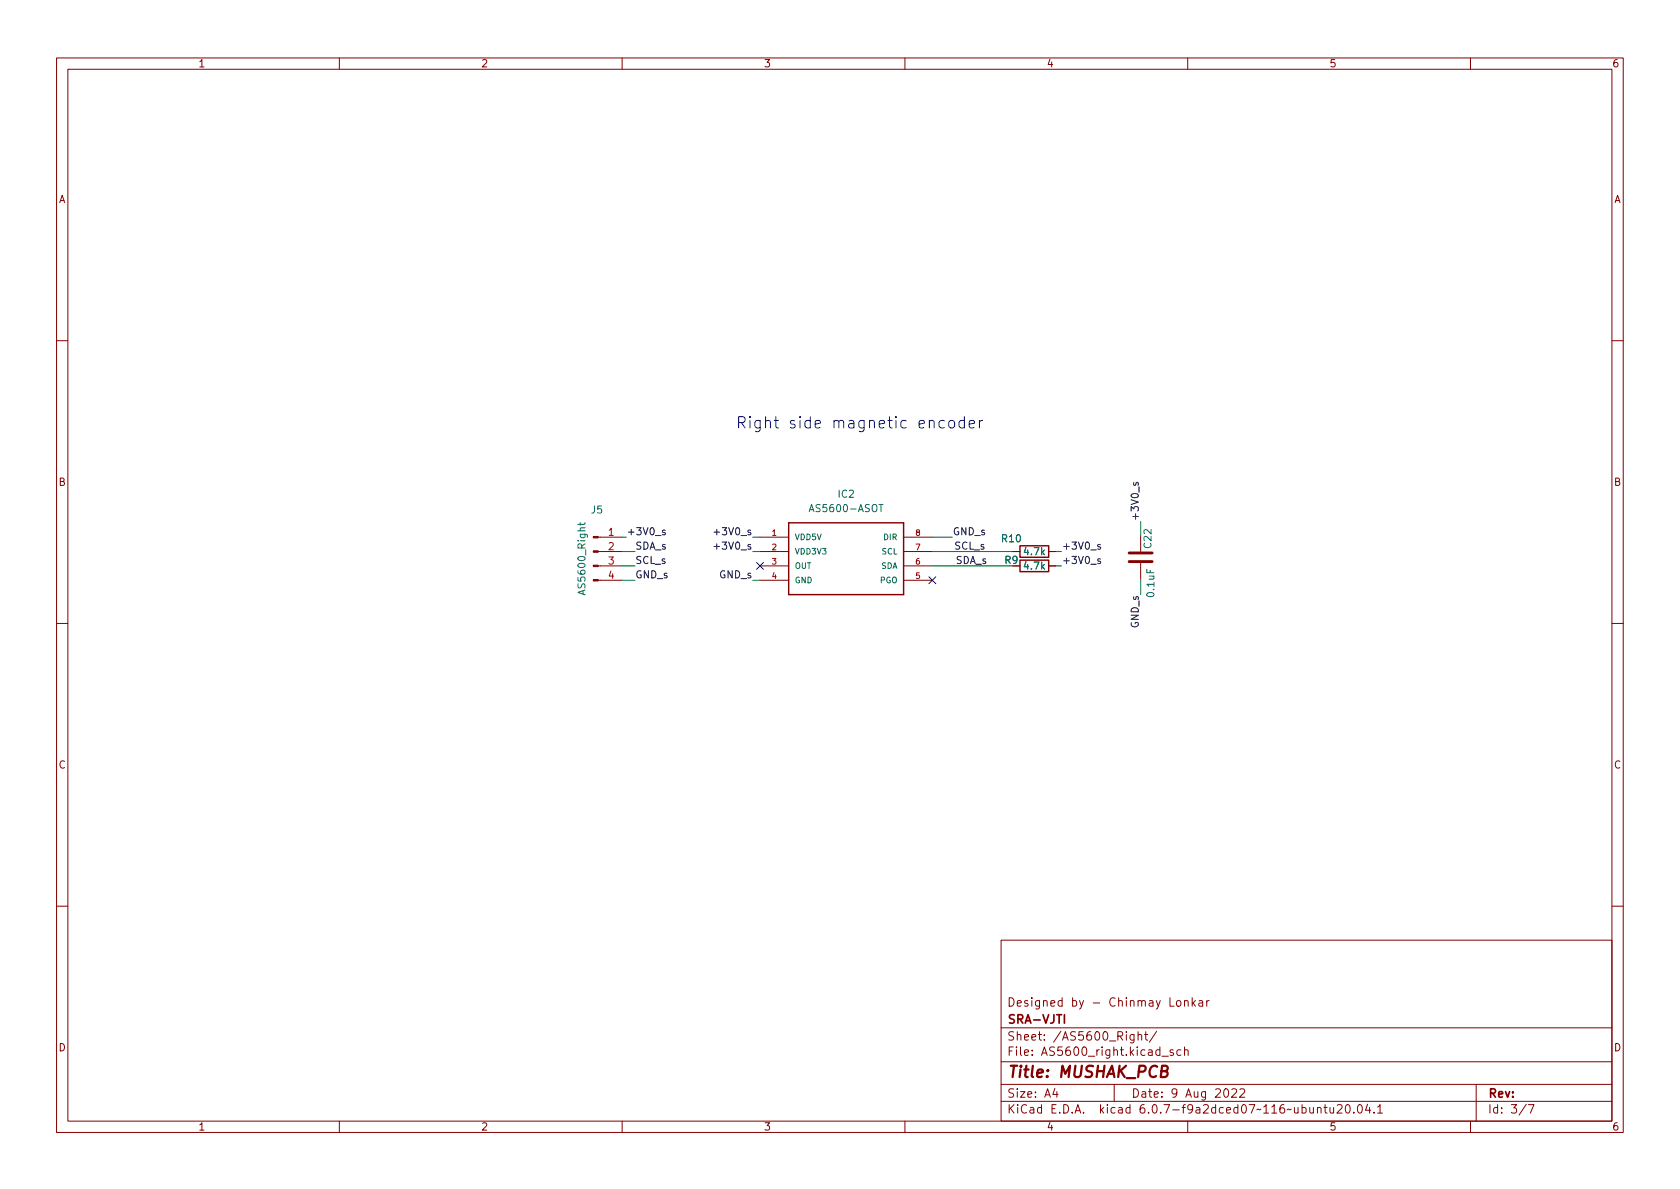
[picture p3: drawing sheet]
<svg xmlns="http://www.w3.org/2000/svg" width="297mm" height="210mm" viewBox="0 0 297 210" stroke-linecap="round" stroke-linejoin="round" font-family="sans-serif">
<g fill="none" stroke="#840000" stroke-width=".18">
<path d="M10 10.2h277v190.1h-277zM12 12.2h273v186.1h-273zM60 10.2v2M110 10.2v2M160 10.2v2M210 10.2v2M260 10.2v2M10 60.2h2M285 60.2h2M105.8 97.5h4.2M105.8 95h4.2M134.4 97.5h5"/>
<path d="M134.4 95h5M159.8 97.5h5M159.8 95h5M179.1 97.5h1.2M185.4 97.5h1.3M201.7 94.7v2.8M201.7 99.6v2.8M10 110.2h2M105.8 102.6h4.2M105.8 100.1h4.2M134.4 102.6h5M134.4 100.1h5"/>
<path d="M159.8 102.6h5M159.8 100.1h5M185.4 100.1h1.3M285 110.2h2M10 160.2h2M177 166.3h108v32h-108zM206.9 176.4v1.5h.7M208.1 177l.4-.1 .3 .3v.4l-.3 .3h-.4l-.1-.3v-.4zM209.4 177.1l.2-.2 .4 .1 .1 .9M209.4 176.9v1M210.8 176.4v1.5M210.9 177.4l.5 .5"/>
<path d="M211.4 176.9l-.6 .6M212 177h.6v.9M212.6 177.3l-.5 .1a.29 .29 0 0 0-.2 .2 .29 .29 0 0 0 .2 .3h.5M213.4 176.9v1M213.8 176.9l-.3 .1-.1 .2M285 160.2h2M60 198.3v2M110 198.3v2M160 198.3v2M177 194.8h108M177 191.8h108M177 187.8h108"/>
<path d="M177 181.8h108M186.5 192.5l-.4 1h1M186.9 193v1M197 191.8v3M200.5 182.9v1.2l-.3 .3h-.3M200.5 183l-.4-.1-.3 .3v.4l.1 .3h.6M201.2 183.1l.2-.2 .4 .1 .1 .9M201.2 182.4v1.5M202.4 182.9h.5M202.6 182.4v1.3l.3 .2M204.5 182.4l-1.3 1.9M205.4 186.8h1.2"/>
<path d="M207.4 185.7l-.3-.1-.2 .2v.3l.5 .1v.4h-.5M208.8 185.7l-.4-.1-.3 .3v.4l.1 .3h.6M209.4 185.8l.2-.2 .4 .1 .1 .9M209.4 185.1v1.5M210 198.3v2M216.5 192.7l.2-.2a.81 .81 0 0 1 .6 .7 .81 .81 0 0 1-.3 .8h-.1a.81 .81 0 0 1-.4-1.3zM217.8 192.7l.6-.2 .2 .2v.3l-.9 1h.9M219.2 192.7l.6-.2 .2 .2 .1 .3-1 1h1M232.9 196l.2-.2 .4 .1 .1 .9M232.9 195.8v1M234.1 195.8h.5M234.3 195.3v1.3l.3 .2"/>
<path d="M235.1 195.8l.1 1h.4l.2-.1M235.8 195.8v1M236.4 195.5l.6-.2 .2 .2 .1 .3-.9 1h.9M238.1 195.4l.1-.1a.81 .81 0 0 1 .6 .7 .81 .81 0 0 1-.3 .8h-.1a.81 .81 0 0 1-.6-.6 .81 .81 0 0 1 .3-.8zM239.4 196.7v.1M240.2 195.4l.2-.1a.81 .81 0 0 1 .5 .7 .81 .81 0 0 1-.3 .8h-.1a.81 .81 0 0 1-.6-.6 .81 .81 0 0 1 .3-.8zM241.8 195.3l-.4 1h1M242.1 195.8v1M242.9 196.7v.1M243.6 195.8l.4-.5v1.5M243.6 196.8h.8M260 198.3v2"/>
<path d="M261 191.8v6.5M269.9 195.3l-1.3 1.9M270.2 195.3h1l-.6 1.5"/>
</g>
<path d="M205.4 189.4l.8-.1a.46 .46 0 0 0 .3-.4 .46 .46 0 0 0-.4-.4h-.6l-.3 2h.8a.53 .53 0 0 0 .4-.5 .53 .53 0 0 0-.4-.6" fill="none" stroke="#840000" stroke-width=".4"/>
<path d="M188.2 179.4v1.5" fill="none" stroke="#840000" stroke-width=".3"/>
<path d="M139.4 92.5h20.4v12.7h-20.4zM180.3 96.5h5.1v2h-5.1zM180.3 99.1h5.1v2h-5.1z" fill="none" stroke="#840000" stroke-width=".25"/>
<g fill="#840000" stroke="#840000" stroke-width=".18">
<path d="M104.9 102.5h.9v.2h-.9z"/>
<path d="M104.9 99.9h.9v.3h-.9z"/>
<path d="M104.9 97.4h.9v.3h-.9z"/>
<path d="M104.9 94.9h.9v.2h-.9z"/>
</g>
<path d="M102.6 92.4v.5M103.4 92.4l-.1 .3h-1.1M155.4 89.2h.7" fill="none" stroke="#006464" stroke-width=".18"/>
<path d="M199.6 97.8h4.1M199.6 99.3h4.1" fill="none" stroke="#840000" stroke-width=".51"/>
<path d="M117.6 93.8l-.3-.1-.2 .2 .1 .2 .4 .1v.3h-.5M126.2 96.6h1M126.2 94.1h1M194.6 98.9l-.3-.1-.2 .2v.2l.5 .1v.3h-.5M194.6 96.3h-.3l-.2 .2v.1l.5 .2v.3h-.5M200.5 85.3l-.1 .3 .2 .2h.2l.1-.5h.3v.5" fill="none" stroke="#0f0f0f" stroke-width=".18"/>
<path d="M167 74.4l-.6-.1-.4 .4v.6l.2 .3 .2 .1 .6-.1M167.8 74.5a.54 .54 0 0 1 .6-.2 .54 .54 0 0 1 .4 .4v.6a.54 .54 0 0 1-.5 .4 .54 .54 0 0 1-.6-.4zM170.5 74.4l-.6-.1-.3 .4v.6l.1 .3 .2 .1 .6-.1M170.5 73.7v2M171.4 75l.9-.2-.1-.4-.6-.1-.2 .3 .1 1 .1 .1 .6-.1M173.2 74.3v1.4M173.7 74.3a.51 .51 0 0 0-.5 .4" fill="none" stroke="#0000c2" stroke-width=".18"/>
<g fill="none" stroke="#009600" stroke-width=".18">
<path d="M110 95h.7M110 97.5h2.3M133.1 95h1.3M133.1 97.5h1.3M164.8 95h3.6M164.8 97.5h14.3M186.7 97.5h1M201.7 92.2v2.5M110 102.6h2.3M110 100.1h2.3M133.1 102.6h1.3M164.8 100.1h14.3"/>
<path d="M186.7 100.1h1M201.7 102.4v2.8"/>
</g>
<path d="M133.8 99.5l1.2 1.2M135 99.5l-1.2 1.2M164.2 102l1.3 1.2M165.5 102l-1.3 1.2" fill="none" stroke="#000084" stroke-width=".18"/>
<text font-size="2.8" fill="#0000c2" x="130" y="75.8">Right side magnetic encoder</text>
<text font-size="2.8" fill="#840000" x="178" y="190.6">Title: MUSHAK_PCB</text>
<g font-size="2.1" fill="#840000">
<text x="178" y="178">Designed by - Chinmay Lonkar</text>
<text x="178" y="184">Sheet: /AS5600_Right/</text>
<text x="178" y="181">SRA-VJTI</text>
<text x="178" y="186.7">File: AS5600_right.kicad_sch</text>
<text x="178" y="196.9">KiCad E.D.A. kicad 6.0.7-f9a2dced07~116~ubuntu20.04.1</text>
<text x="178" y="194.1">Size: A4</text>
<text x="200" y="194.1">Date: 9 Aug 2022</text>
<text x="263" y="194.1">Rev:</text>
<text x="263" y="196.9">Id: 3/7</text>
</g>
<g font-size="1.8" fill="#840000">
<text x="35" y="11.9">1</text>
<text x="85" y="11.9">2</text>
<text x="135" y="11.9">3</text>
<text x="185" y="11.9">4</text>
<text x="235" y="11.9">5</text>
<text x="285" y="11.9">6</text>
<text x="10.3" y="35.9">A</text>
<text x="285.3" y="35.9">A</text>
<text x="10.3" y="85.9">B</text>
<text x="285.3" y="85.9">B</text>
<text x="10.3" y="135.9">C</text>
<text x="285.3" y="135.9">C</text>
<text x="10.3" y="185.9">D</text>
<text x="285.3" y="185.9">D</text>
<text x="35" y="199.9">1</text>
<text x="85" y="199.9">2</text>
<text x="135" y="199.9">3</text>
<text x="185" y="199.9">4</text>
<text x="235" y="199.9">5</text>
<text x="285" y="199.9">6</text>
</g>
<g font-size="1.8" fill="#006464">
<text x="148.2" y="88">IC2</text>
<text x="104.6" y="90.8">J5</text>
<text x="143.7" y="90.5">AS5600-ASOT</text>
<text x="177.2" y="95.9">R10</text>
<text x="177.7" y="99.7">R9</text>
<text x="181.2" y="98.2">4.7k</text>
<text x="181.2" y="100.7">4.7k</text>
<text x="203.6" y="96.9" transform="rotate(-90 203.6 96.9)">C22</text>
<text x="103.5" y="104.7" transform="rotate(-90 103.5 104.7)">AS5600_Right</text>
<text x="204.1" y="105.4" transform="rotate(-90 204.1 105.4)">0.1uF</text>
</g>
<g font-size="1.8" fill="#a90000">
<text x="107.6" y="94.7">1</text>
<text x="107.6" y="97.3">2</text>
<text x="107.6" y="99.8">3</text>
<text x="107.6" y="102.4">4</text>
</g>
<g font-size="1.8" fill="#0f0f0f">
<text x="110.7" y="94.6">+3V0_s</text>
<text x="126.9" y="94.6">+3V0_s</text>
<text x="168.4" y="94.6">GND_s</text>
<text x="201.3" y="92.2" transform="rotate(-90 201.3 92.2)">+3V0_s</text>
<text x="112.3" y="97.2">SDA_s</text>
<text x="112.3" y="99.7">SCL_s</text>
<text x="126.9" y="97.2">+3V0_s</text>
<text x="168.7" y="97.2">SCL_s</text>
<text x="168.9" y="99.7">SDA_s</text>
<text x="187.7" y="99.7">+3V0_s</text>
<text x="187.7" y="97.2">+3V0_s</text>
<text x="112.3" y="102.3">GND_s</text>
<text x="127.2" y="102.3">GND_s</text>
<text x="201.3" y="111" transform="rotate(-90 201.3 111)">GND_s</text>
</g>
<g font-size="1.4" fill="#a90000">
<text x="136.5" y="94.7">1</text>
<text x="161.9" y="94.7">8</text>
<text x="136.5" y="97.3">2</text>
<text x="136.5" y="99.8">3</text>
<text x="161.9" y="99.8">6</text>
<text x="161.9" y="97.3">7</text>
<text x="136.5" y="102.4">4</text>
<text x="161.9" y="102.4">5</text>
</g>
<g font-size="1.4" fill="#006464">
<text x="140.5" y="95.5">VDD5V</text>
<text x="156.3" y="95.5">DIR</text>
<text x="140.5" y="98">VDD3V3</text>
<text x="140.5" y="100.6">OUT</text>
<text x="155.8" y="100.6">SDA</text>
<text x="155.9" y="98">SCL</text>
<text x="140.5" y="103.1">GND</text>
<text x="155.6" y="103.1">PGO</text>
</g>
</svg>
